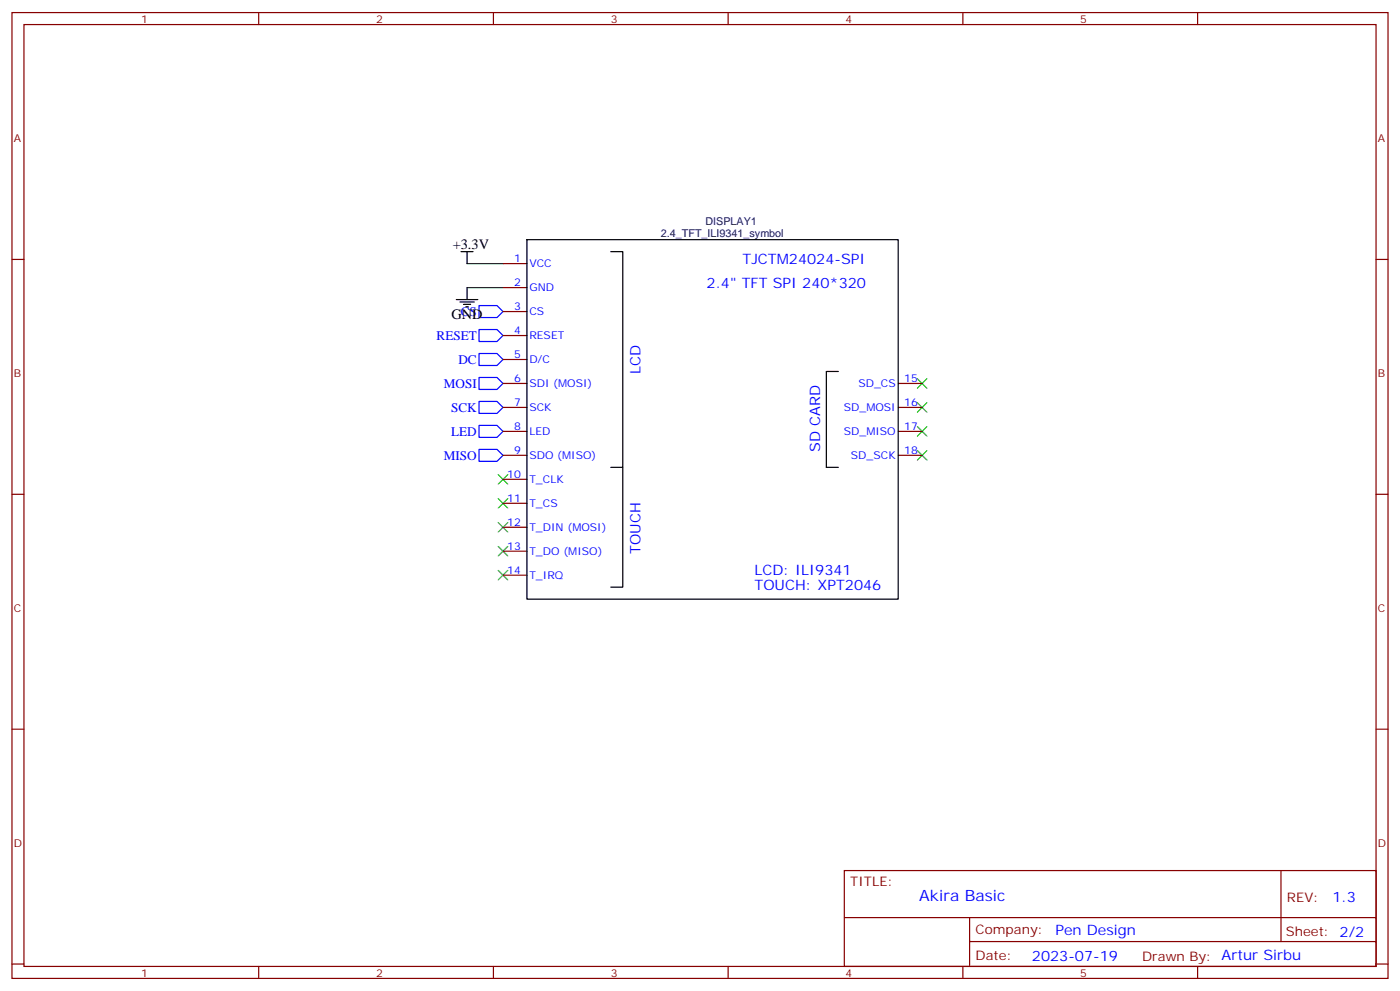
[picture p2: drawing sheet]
<svg xmlns="http://www.w3.org/2000/svg" width="412mm" height="292mm" viewBox="0 0 412 292" stroke-linecap="round" stroke-linejoin="round" font-family="sans-serif">
<g fill="none" stroke="#3c3" stroke-width=".35">
<path d="M270.2 111.5l2.8 2.8M270.2 118.5l2.8 2.9M273 111.5l-2.8 2.8M273 118.5l-2.8 2.9M146.8 139.7l2.8 2.8M149.6 139.7l-2.8 2.8M270.2 125.6l2.8 2.8M270.2 132.6l2.8 2.9M273 125.6l-2.8 2.8M273 132.6l-2.8 2.9M146.8 153.8l2.8 2.8M146.8 146.8l2.8 2.8"/>
<path d="M149.6 153.8l-2.8 2.8M149.6 146.8l-2.8 2.8M146.8 167.9l2.8 2.8M146.8 160.9l2.8 2.8M149.6 167.9l-2.8 2.8M149.6 160.9l-2.8 2.8"/>
</g>
<path d="M141.1 97h5.3l1.8 1.8-1.8 1.7h-5.3zM141.1 90h5.3l1.8 1.7-1.8 1.8h-5.3zM141.1 118.2h5.3l1.8 1.7-1.8 1.8h-5.3zM141.1 111.1h5.3l1.8 1.8-1.8 1.8h-5.3zM141.1 104.1h5.3l1.8 1.7-1.8 1.8h-5.3zM141.1 132.3h5.3l1.8 1.8-1.8 1.7h-5.3zM141.1 125.2h5.3l1.8 1.8-1.8 1.8h-5.3z" fill="none" stroke="#00f" stroke-width=".35"/>
<path d="M137.6 77.6h10.6M137.6 84.7h10.6" fill="none" stroke="#008700" stroke-width=".35"/>
<path d="M135.8 74.1h3.5M137.6 74.1v3.5M155.2 70.6h109.4v105.8h-109.4zM179.9 74.1h3.5v63.5h-3.5M134.4 88.2h6.4M135.5 88.9h4.2M136.5 89.6h2.1M137.2 90.3h.7M137.6 84.7v3.5M246.9 109.4h-3.5v28.2h3.5M183.4 137.6v35.3h-3.5" fill="none" stroke="#000" stroke-width=".35"/>
<g fill="none" stroke="#870000" stroke-width=".35">
<path d="M3.5 3.7h405.4v284.3h-405.4zM7.1 7.2h398.2v277.3h-398.2zM76.2 3.7v3.5M145.3 3.7v3.5M214.5 3.7v3.5M283.6 3.7v3.5M352.8 3.7v3.5M3.5 76.4h3.6M148.2 77.6h7M405.3 76.4h3.6M148.2 84.7h7M148.2 91.7h7"/>
<path d="M148.2 98.8h7M148.2 105.8h7M148.2 112.9h7M148.2 119.9h7M264.6 112.9h7M264.6 119.9h7M148.2 127h7M148.2 134.1h7M264.6 127h7M264.6 134.1h7M3.5 145.5h3.6M148.2 141.1h7"/>
<path d="M148.2 148.2h7M148.2 155.2h7M405.3 145.5h3.6M148.2 162.3h7M148.2 169.3h7M3.5 214.7h3.6M405.3 214.7h3.6M248.7 256.3h156.6v28.2h-156.6zM377.3 256.3v20.9M248.7 270.1h156.5M285.6 277.2h119.6M285.6 270.1v14.2"/>
<path d="M3.5 283.8h3.6M76.2 284.5v3.5M145.3 284.5v3.5M214.5 284.5v3.5M283.6 284.5v3.5M352.8 284.5v3.5M405.3 283.8h3.6"/>
</g>
<text font-size="4.6" fill="#00f" x="270.8" y="265.3">Akira Basic</text>
<g font-size="4.2">
<text x="133.3" y="73.4">+3.3V</text>
<text x="133" y="93.8">GND</text>
</g>
<g font-size="4.2" fill="#00f">
<text x="218.7" y="77.6">TJCTM24024-SPI</text>
<text x="208.1" y="84.7">2.4&quot; TFT SPI 240*320</text>
<text x="188.6" y="110.1" transform="rotate(-90 188.6 110.1)">LCD</text>
<text x="241.6" y="133" transform="rotate(-90 241.6 133)">SD CARD</text>
<text x="188.6" y="163" transform="rotate(-90 188.6 163)">TOUCH</text>
<text x="222.2" y="169.3">LCD: ILI9341</text>
<text x="222.2" y="173.6">TOUCH: XPT2046</text>
<text x="392.5" y="265.6">1.3</text>
<text x="310.9" y="275.1">Pen Design</text>
<text x="304" y="282.9">2023-07-19</text>
</g>
<g font-size="3.9" fill="#00f">
<text x="135.7" y="92.9">CS</text>
<text x="128.6" y="100">RESET</text>
<text x="135.1" y="107.1">DC</text>
<text x="130.7" y="114.2">MOSI</text>
<text x="132.9" y="121.2">SCK</text>
<text x="132.9" y="128.3">LED</text>
<text x="130.7" y="135.3">MISO</text>
</g>
<g font-size="3.9" fill="#800">
<text x="250.5" y="260.9">TITLE:</text>
<text x="379.1" y="265.6">REV:</text>
<text x="287.4" y="275.1">Company:</text>
<text x="378.7" y="275.7">Sheet: 2/2</text>
<text x="287.4" y="282.8">Date:</text>
<text x="336.4" y="282.8">Drawn By: Artur Sirbu</text>
</g>
<g font-size="3.2" fill="#800">
<text x="41.6" y="6.7">1</text>
<text x="110.8" y="6.7">2</text>
<text x="179.9" y="6.7">3</text>
<text x="249.1" y="6.7">4</text>
<text x="318.2" y="6.7">5</text>
<text x="4.1" y="41.8">A</text>
<text x="405.9" y="41.8">A</text>
<text x="4.1" y="110.9">B</text>
<text x="405.9" y="110.9">B</text>
<text x="4.1" y="180.1">C</text>
<text x="405.9" y="180.1">C</text>
<text x="4.1" y="249.2">D</text>
<text x="405.9" y="249.2">D</text>
<text x="41.6" y="287.5">1</text>
<text x="110.8" y="287.5">2</text>
<text x="179.9" y="287.5">3</text>
<text x="249.1" y="287.5">4</text>
<text x="318.2" y="287.5">5</text>
</g>
<g font-size="3.2" fill="#000080">
<text x="194.7" y="69.8">2.4_TFT_ILI9341_symbol</text>
<text x="207.8" y="66.3">DISPLAY1</text>
</g>
<g font-size="3.2" fill="#00f">
<text x="151.4" y="77.3">1</text>
<text x="155.9" y="78.7">VCC</text>
<text x="151.4" y="84.3">2</text>
<text x="155.9" y="85.7">GND</text>
<text x="151.4" y="91.4">3</text>
<text x="155.9" y="92.8">CS</text>
<text x="151.4" y="98.4">4</text>
<text x="155.9" y="99.8">RESET</text>
<text x="151.4" y="105.5">5</text>
<text x="155.9" y="106.9">D/C</text>
<text x="151.4" y="112.5">6</text>
<text x="155.9" y="113.9">SDI (MOSI)</text>
<text x="252.9" y="113.9">SD_CS</text>
<text x="266.3" y="112.5">15</text>
<text x="151.4" y="119.6">7</text>
<text x="266.3" y="119.6">16</text>
<text x="155.9" y="121">SCK</text>
<text x="248.6" y="121">SD_MOSI</text>
<text x="151.4" y="126.6">8</text>
<text x="155.9" y="128.1">LED</text>
<text x="248.6" y="128.1">SD_MISO</text>
<text x="266.3" y="126.6">17</text>
<text x="151.4" y="133.7">9</text>
<text x="155.9" y="135.1">SDO (MISO)</text>
<text x="250.7" y="135.1">SD_SCK</text>
<text x="266.3" y="133.7">18</text>
<text x="149.4" y="140.8">10</text>
<text x="155.9" y="142.2">T_CLK</text>
<text x="149.4" y="147.8">11</text>
<text x="155.9" y="149.2">T_CS</text>
<text x="149.4" y="154.9">12</text>
<text x="149.4" y="161.9">13</text>
<text x="155.9" y="156.3">T_DIN (MOSI)</text>
<text x="155.9" y="163.3">T_DO (MISO)</text>
<text x="149.4" y="169">14</text>
<text x="155.9" y="170.4">T_IRQ</text>
</g>
</svg>
